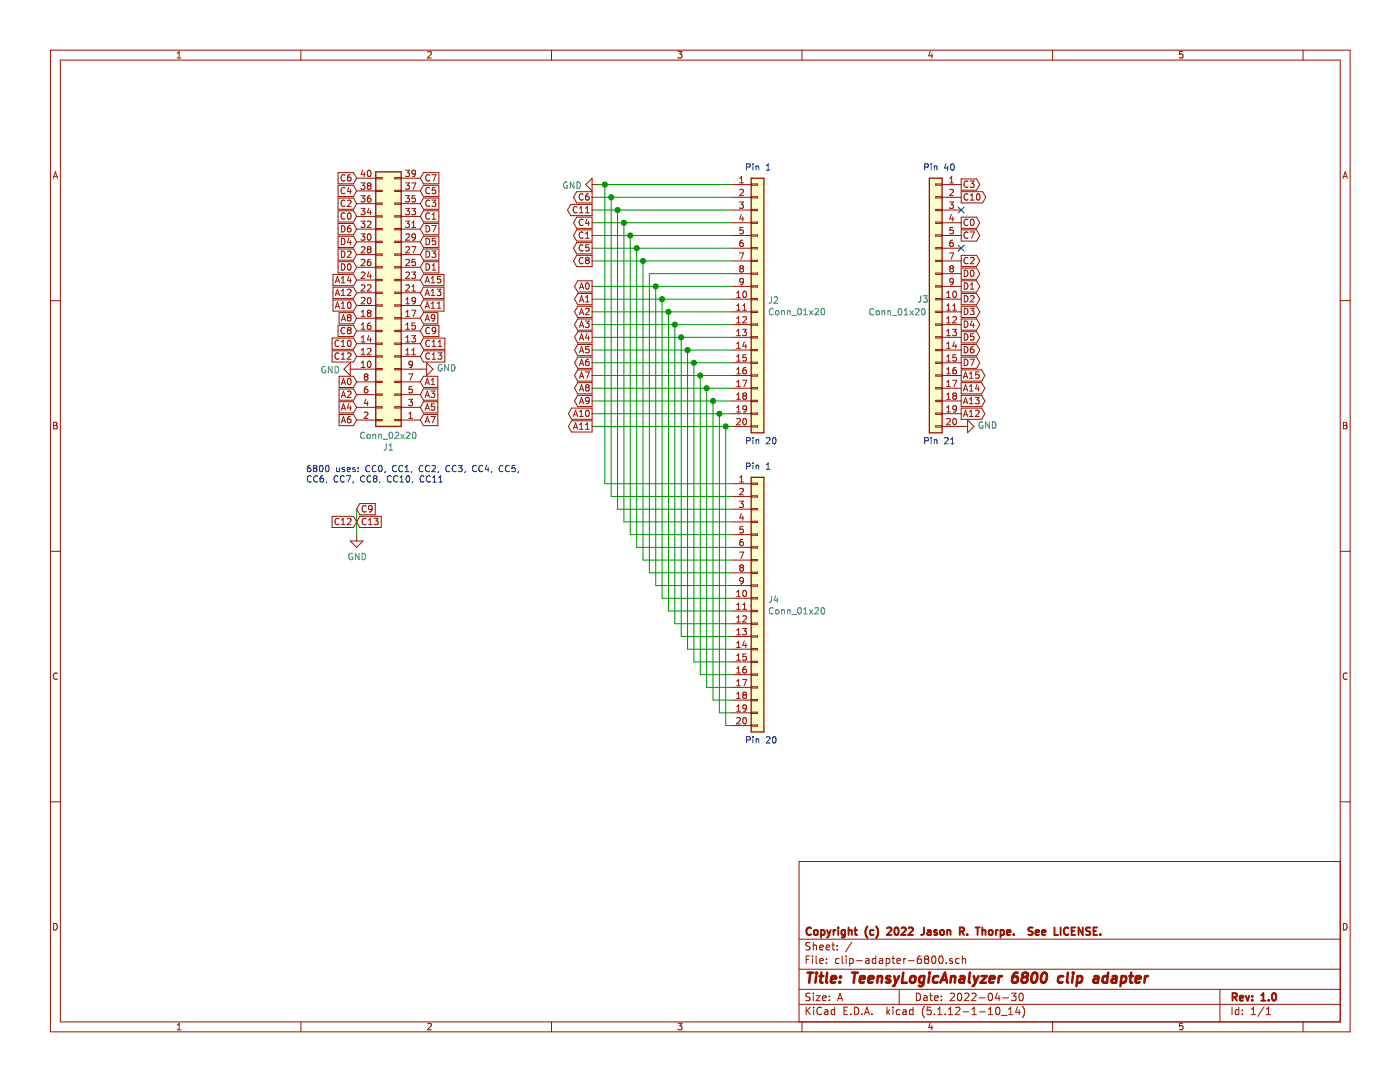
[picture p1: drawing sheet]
EESchema Schematic File Version 4
EELAYER 30 0
EELAYER END
$Descr A 11000 8500
encoding utf-8
Sheet 1 1
Title "TeensyLogicAnalyzer 6800 clip adapter"
Date "2022-04-30"
Rev "1.0"
Comp "Copyright (c) 2022 Jason R. Thorpe.  See LICENSE."
Comment1 ""
Comment2 ""
Comment3 ""
Comment4 ""
$EndDescr
$Comp
L Connector_Generic:Conn_02x20_Odd_Even J1
U 1 1
P 3100 2400
F 0 "J1" H 3150 3517 50  0000 C CNN
F 1 "Conn_02x20" H 3150 3426 50  0000 C CNN
F 2 "Connector_PinHeader_2.54mm:PinHeader_2x20_P2.54mm_Vertical" H 3100 2400 50  0001 C CNN
F 3 "~" H 3100 2400 50  0001 C CNN
	1    3100 2400
	-1   0    0    1   
$EndComp
Text GLabel 2800 1700 0    50   Input ~ 0
C0
Text GLabel 2800 1600 0    50   Input ~ 0
C2
Text GLabel 3300 1700 2    50   Input ~ 0
C1
Text GLabel 2800 1500 0    50   Input ~ 0
C4
Text GLabel 2800 1400 0    50   Input ~ 0
C6
Text GLabel 3300 1600 2    50   Input ~ 0
C3
Text GLabel 3300 1500 2    50   Input ~ 0
C5
Text GLabel 3300 1400 2    50   Input ~ 0
C7
Text GLabel 2800 2100 0    50   Input ~ 0
D0
Text GLabel 2800 2000 0    50   Input ~ 0
D2
Text GLabel 2800 1900 0    50   Input ~ 0
D4
Text GLabel 2800 1800 0    50   Input ~ 0
D6
Text GLabel 3300 2100 2    50   Input ~ 0
D1
Text GLabel 3300 2000 2    50   Input ~ 0
D3
Text GLabel 3300 1900 2    50   Input ~ 0
D5
Text GLabel 3300 1800 2    50   Input ~ 0
D7
Text GLabel 2800 3000 0    50   Input ~ 0
A0
Text GLabel 2800 3100 0    50   Input ~ 0
A2
Text GLabel 2800 3200 0    50   Input ~ 0
A4
Text GLabel 2800 3300 0    50   Input ~ 0
A6
Text GLabel 3300 3000 2    50   Input ~ 0
A1
Text GLabel 3300 3100 2    50   Input ~ 0
A3
Text GLabel 3300 3200 2    50   Input ~ 0
A5
Text GLabel 3300 3300 2    50   Input ~ 0
A7
Text GLabel 2800 2500 0    50   Input ~ 0
A8
Text GLabel 2800 2400 0    50   Input ~ 0
A10
Text GLabel 2800 2300 0    50   Input ~ 0
A12
Text GLabel 2800 2200 0    50   Input ~ 0
A14
Text GLabel 3300 2500 2    50   Input ~ 0
A9
Text GLabel 3300 2400 2    50   Input ~ 0
A11
Text GLabel 3300 2300 2    50   Input ~ 0
A13
Text GLabel 3300 2200 2    50   Input ~ 0
A15
Text GLabel 2800 2600 0    50   Input ~ 0
C8
Text GLabel 2800 2700 0    50   Input ~ 0
C10
Text GLabel 2800 2800 0    50   Input ~ 0
C12
Text GLabel 3300 2700 2    50   Input ~ 0
C11
Text GLabel 3300 2800 2    50   Input ~ 0
C13
NoConn ~ 11500 500 
$Comp
L Connector_Generic:Conn_01x20 J2
U 1 1
P 5950 2350
F 0 "J2" H 6030 2342 50  0000 L CNN
F 1 "Conn_01x20" H 6030 2251 50  0000 L CNN
F 2 "Connector_PinHeader_2.54mm:PinHeader_1x20_P2.54mm_Vertical" H 5950 2350 50  0001 C CNN
F 3 "~" H 5950 2350 50  0001 C CNN
	1    5950 2350
	1    0    0    -1  
$EndComp
Text Notes 5850 1350 0    50   ~ 0
Pin 1
Text Notes 5850 3500 0    50   ~ 0
Pin 20
$Comp
L Connector_Generic:Conn_01x20 J4
U 1 1
P 5950 4700
F 0 "J4" H 6030 4692 50  0000 L CNN
F 1 "Conn_01x20" H 6030 4601 50  0000 L CNN
F 2 "Connector_PinHeader_2.54mm:PinHeader_1x20_P2.54mm_Vertical" H 5950 4700 50  0001 C CNN
F 3 "~" H 5950 4700 50  0001 C CNN
	1    5950 4700
	1    0    0    -1  
$EndComp
Text Notes 5850 3700 0    50   ~ 0
Pin 1
Text Notes 5850 5850 0    50   ~ 0
Pin 20
Wire Wire Line
	5750 5700 5700 5700
Wire Wire Line
	5700 5700 5700 3350
Wire Wire Line
	5700 3350 5750 3350
Wire Wire Line
	5750 5600 5650 5600
Wire Wire Line
	5650 5600 5650 3250
Wire Wire Line
	5650 3250 5750 3250
Wire Wire Line
	5750 5500 5600 5500
Wire Wire Line
	5600 5500 5600 3150
Wire Wire Line
	5600 3150 5750 3150
Wire Wire Line
	5750 5400 5550 5400
Wire Wire Line
	5550 5400 5550 3050
Wire Wire Line
	5550 3050 5750 3050
Wire Wire Line
	5750 5300 5500 5300
Wire Wire Line
	5500 5300 5500 2950
Wire Wire Line
	5500 2950 5750 2950
Wire Wire Line
	5750 5200 5450 5200
Wire Wire Line
	5450 5200 5450 2850
Wire Wire Line
	5450 2850 5750 2850
Wire Wire Line
	5750 5100 5400 5100
Wire Wire Line
	5400 5100 5400 2750
Wire Wire Line
	5400 2750 5750 2750
Wire Wire Line
	5750 5000 5350 5000
Wire Wire Line
	5350 5000 5350 2650
Wire Wire Line
	5350 2650 5750 2650
Wire Wire Line
	5750 4900 5300 4900
Wire Wire Line
	5300 4900 5300 2550
Wire Wire Line
	5300 2550 5750 2550
Wire Wire Line
	5750 4800 5250 4800
Wire Wire Line
	5250 4800 5250 2450
Wire Wire Line
	5250 2450 5750 2450
Wire Wire Line
	5750 4700 5200 4700
Wire Wire Line
	5200 4700 5200 2350
Wire Wire Line
	5200 2350 5750 2350
Wire Wire Line
	5750 4600 5150 4600
Wire Wire Line
	5150 4600 5150 2250
Wire Wire Line
	5150 2250 5750 2250
Wire Wire Line
	5750 4500 5100 4500
Wire Wire Line
	5100 4500 5100 2150
Wire Wire Line
	5100 2150 5750 2150
Wire Wire Line
	5750 4400 5050 4400
Wire Wire Line
	5050 4400 5050 2050
Wire Wire Line
	5050 2050 5750 2050
Wire Wire Line
	5750 4300 5000 4300
Wire Wire Line
	5000 4300 5000 1950
Wire Wire Line
	5000 1950 5750 1950
Wire Wire Line
	5750 4200 4950 4200
Wire Wire Line
	4950 4200 4950 1850
Wire Wire Line
	4950 1850 5750 1850
Wire Wire Line
	5750 4100 4900 4100
Wire Wire Line
	4900 4100 4900 1750
Wire Wire Line
	4900 1750 5750 1750
Wire Wire Line
	5750 4000 4850 4000
Wire Wire Line
	4850 4000 4850 1650
Wire Wire Line
	4850 1650 5750 1650
Wire Wire Line
	5750 3900 4800 3900
Wire Wire Line
	4800 3900 4800 1550
Wire Wire Line
	4800 1550 5750 1550
Wire Wire Line
	5750 3800 4750 3800
Wire Wire Line
	4750 3800 4750 1450
Wire Wire Line
	4750 1450 5750 1450
Text Notes 7250 3500 0    50   ~ 0
Pin 21
Text Notes 7250 1350 0    50   ~ 0
Pin 40
Text GLabel 7550 1450 2    50   Output ~ 0
C3
Text GLabel 7550 1750 2    50   Output ~ 0
C0
Text GLabel 7550 2050 2    50   Output ~ 0
C2
Text GLabel 7550 2150 2    50   Output ~ 0
D0
Text GLabel 7550 2250 2    50   Output ~ 0
D1
Text GLabel 7550 2350 2    50   Output ~ 0
D2
Text GLabel 7550 2450 2    50   Output ~ 0
D3
Text GLabel 7550 2550 2    50   Output ~ 0
D4
Text GLabel 7550 2650 2    50   Output ~ 0
D5
Text GLabel 7550 2750 2    50   Output ~ 0
D6
Text GLabel 7550 2850 2    50   Output ~ 0
D7
Text GLabel 7550 2950 2    50   Output ~ 0
A15
Text GLabel 7550 3050 2    50   Output ~ 0
A14
Text GLabel 7550 3150 2    50   Output ~ 0
A13
Text GLabel 7550 3250 2    50   Output ~ 0
A12
$Comp
L power:GND #PWR0101
U 1 1
P 7550 3350
F 0 "#PWR0101" H 7550 3100 50  0001 C CNN
F 1 "GND" V 7555 3222 50  0000 R CNN
F 2 "" H 7550 3350 50  0001 C CNN
F 3 "" H 7550 3350 50  0001 C CNN
	1    7550 3350
	0    -1   -1   0   
$EndComp
$Comp
L power:GND #PWR0102
U 1 1
P 4700 1450
F 0 "#PWR0102" H 4700 1200 50  0001 C CNN
F 1 "GND" V 4705 1322 50  0000 R CNN
F 2 "" H 4700 1450 50  0001 C CNN
F 3 "" H 4700 1450 50  0001 C CNN
	1    4700 1450
	0    1    1    0   
$EndComp
Connection ~ 4750 1450
Text GLabel 4650 1550 0    50   Output ~ 0
C6
Text GLabel 4650 1650 0    50   Output ~ 0
C11
Text GLabel 4650 1750 0    50   Output ~ 0
C4
Text GLabel 4650 1950 0    50   Output ~ 0
C5
Text GLabel 4650 2250 0    50   Output ~ 0
A0
Text GLabel 4650 2350 0    50   Output ~ 0
A1
Text GLabel 4650 2450 0    50   Output ~ 0
A2
Text GLabel 4650 2550 0    50   Output ~ 0
A3
Text GLabel 4650 2650 0    50   Output ~ 0
A4
Text GLabel 4650 2750 0    50   Output ~ 0
A5
Text GLabel 4650 2850 0    50   Output ~ 0
A6
Text GLabel 4650 2950 0    50   Output ~ 0
A7
Text GLabel 4650 3050 0    50   Output ~ 0
A8
Text GLabel 4650 3150 0    50   Output ~ 0
A9
Text GLabel 4650 3250 0    50   Output ~ 0
A10
Text GLabel 4650 3350 0    50   Output ~ 0
A11
Wire Wire Line
	4700 1450 4750 1450
Wire Wire Line
	4650 1550 4800 1550
Connection ~ 4800 1550
Wire Wire Line
	4650 1650 4850 1650
Connection ~ 4850 1650
Wire Wire Line
	4650 1750 4900 1750
Connection ~ 4900 1750
Wire Wire Line
	4650 1950 5000 1950
Connection ~ 5000 1950
Wire Wire Line
	4650 2050 5050 2050
Connection ~ 5050 2050
Wire Wire Line
	4650 2250 5150 2250
Connection ~ 5150 2250
Wire Wire Line
	4650 2350 5200 2350
Connection ~ 5200 2350
Wire Wire Line
	4650 2450 5250 2450
Connection ~ 5250 2450
Wire Wire Line
	4650 2550 5300 2550
Connection ~ 5300 2550
Wire Wire Line
	4650 2650 5350 2650
Connection ~ 5350 2650
Wire Wire Line
	4650 2750 5400 2750
Connection ~ 5400 2750
Wire Wire Line
	4650 2850 5450 2850
Connection ~ 5450 2850
Wire Wire Line
	4650 2950 5500 2950
Connection ~ 5500 2950
Wire Wire Line
	4650 3050 5550 3050
Connection ~ 5550 3050
Wire Wire Line
	4650 3150 5600 3150
Connection ~ 5600 3150
Wire Wire Line
	4650 3250 5650 3250
Connection ~ 5650 3250
Wire Wire Line
	4650 3350 5700 3350
Connection ~ 5700 3350
$Comp
L power:GND #PWR0103
U 1 1
P 3300 2900
F 0 "#PWR0103" H 3300 2650 50  0001 C CNN
F 1 "GND" V 3305 2772 50  0000 R CNN
F 2 "" H 3300 2900 50  0001 C CNN
F 3 "" H 3300 2900 50  0001 C CNN
	1    3300 2900
	0    -1   -1   0   
$EndComp
$Comp
L power:GND #PWR0104
U 1 1
P 2800 2900
F 0 "#PWR0104" H 2800 2650 50  0001 C CNN
F 1 "GND" V 2805 2772 50  0000 R CNN
F 2 "" H 2800 2900 50  0001 C CNN
F 3 "" H 2800 2900 50  0001 C CNN
	1    2800 2900
	0    1    1    0   
$EndComp
Text Notes 2400 3800 0    50   ~ 0
6800 uses: CC0, CC1, CC2, CC3, CC4, CC5,\nCC6, CC7, CC8, CC10, CC11
Text GLabel 3300 2600 2    50   Input ~ 0
C9
Text GLabel 2800 4000 2    50   Input ~ 0
C9
$Comp
L power:GND #PWR0105
U 1 1
P 2800 4200
F 0 "#PWR0105" H 2800 3950 50  0001 C CNN
F 1 "GND" H 2805 4027 50  0000 C CNN
F 2 "" H 2800 4200 50  0001 C CNN
F 3 "" H 2800 4200 50  0001 C CNN
	1    2800 4200
	1    0    0    -1  
$EndComp
Text GLabel 2800 4100 0    50   Input ~ 0
C12
Text GLabel 2800 4100 2    50   Input ~ 0
C13
Wire Wire Line
	2800 4000 2800 4200
Text GLabel 4650 1850 0    50   Output ~ 0
C1
Wire Wire Line
	4650 1850 4950 1850
Connection ~ 4950 1850
$Comp
L Connector_Generic:Conn_01x20 J3
U 1 1
P 7350 2350
F 0 "J3" H 7450 2350 50  0000 C CNN
F 1 "Conn_01x20" H 7650 2250 50  0000 C CNN
F 2 "Connector_PinHeader_2.54mm:PinHeader_1x20_P2.54mm_Vertical" H 7350 2350 50  0001 C CNN
F 3 "~" H 7350 2350 50  0001 C CNN
	1    7350 2350
	-1   0    0    -1  
$EndComp
Text GLabel 7550 1550 2    50   Output ~ 0
C10
Text GLabel 4650 2050 0    50   Output ~ 0
C8
NoConn ~ 7550 1650
Text GLabel 7550 1850 2    50   Output ~ 0
C7
NoConn ~ 7550 1950
$EndSCHEMATC
